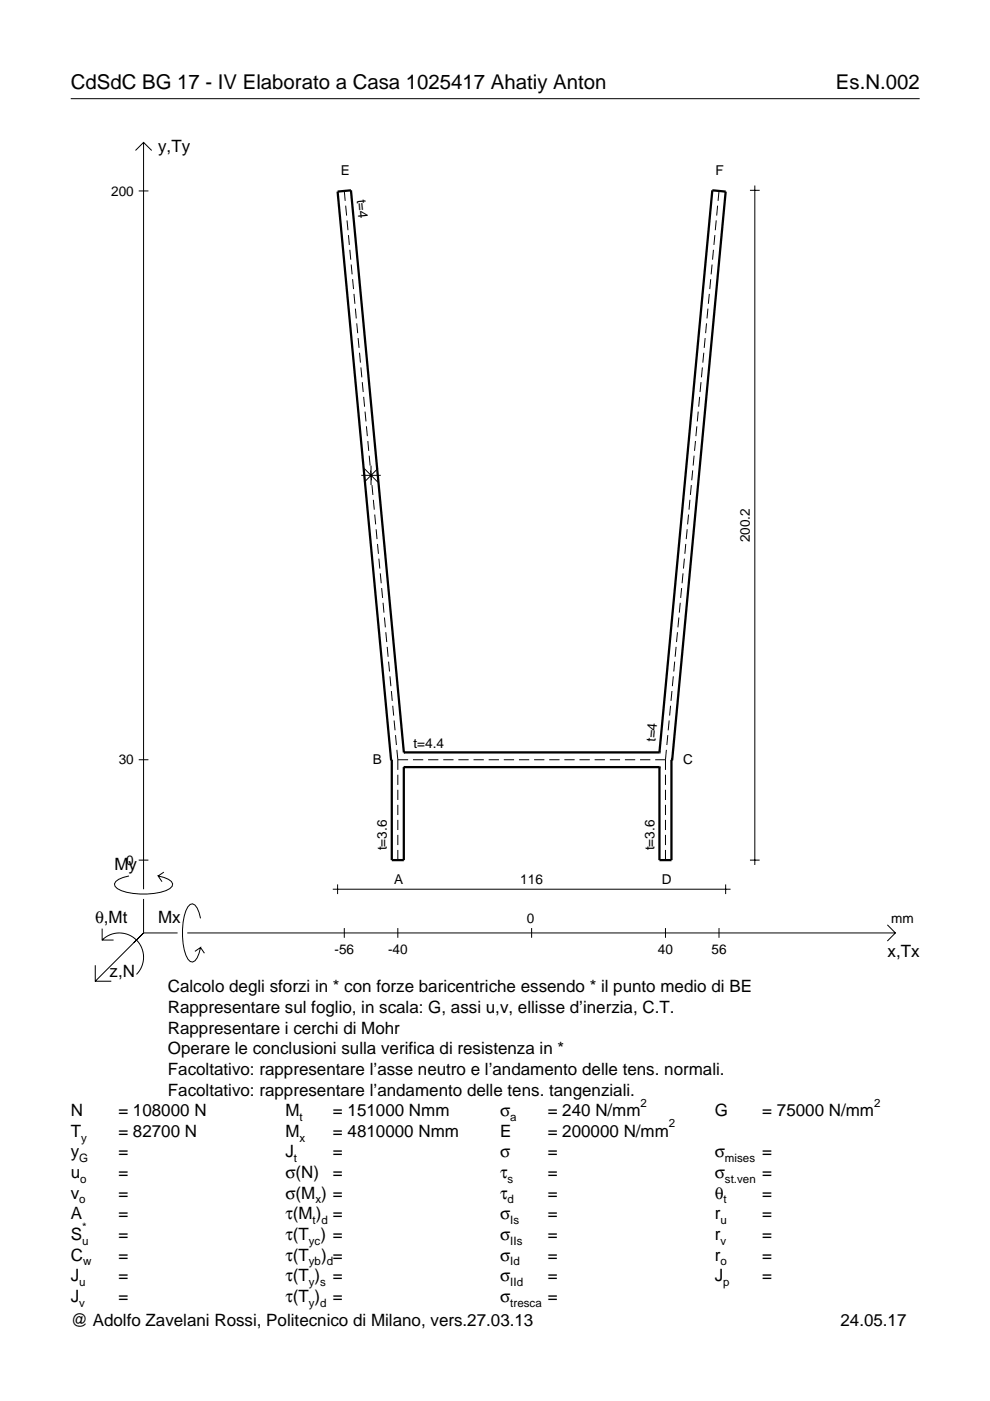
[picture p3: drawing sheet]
<svg xmlns="http://www.w3.org/2000/svg" width="210mm" height="297mm" viewBox="0 0 210 297" stroke-linecap="round" stroke-linejoin="round" font-family="sans-serif">
<g fill="none" stroke="#000" stroke-width=".21">
<path d="M15 20.9h180M28.7 31.9l1.7-1.7 1.8 1.7M30.4 30.2v158.3M160 39.3v144.1M29.4 40.5h2.1M73 40.5l.2 2.1M73.3 43.6l.2 2.1M73.6 46.7l.2 2.1M73.9 49.8l.2 2.1M74.2 53l.2 2.1M74.5 56.1l.2 2.1M74.8 59.2l.2 2.1"/>
<path d="M150.7 59.2l-.2 2.1M151 56.1l-.2 2.1M151.3 53l-.2 2.1M151.6 49.8l-.2 2.1M151.9 46.7l-.2 2.1M152.1 43.6l-.1 2.1M152.4 40.5l-.2 2.1M159 40.4h2.1M75 62.3l.2 2.1M75.3 65.4l.2 2.1M75.6 68.6l.2 2M75.9 71.7l.2 2.1"/>
<path d="M76.2 74.8l.2 2.1M76.5 77.9l.2 2.1M148.9 77.9l-.2 2.1M149.2 74.8l-.2 2.1M149.5 71.7l-.2 2.1M149.8 68.6l-.2 2M150.1 65.4l-.2 2.1M150.4 62.3l-.2 2.1M76.8 81l.2 2.1M77.1 84.1l.2 2.1M77.2 99.3l2.9 2.9M77.4 87.3l.2 2.1"/>
<path d="M77.7 90.4l.2 2.1M78 93.5l.2 2.1M78.3 96.6l.2 2.1M78.6 99.7l.2 2.1M78.7 98.7v4.1M80.1 99.3l-2.9 2.9M146.9 99.7l-.2 2.1M147.2 96.6l-.2 2.1M147.5 93.5l-.2 2.1M147.7 90.4l-.2 2.1M148 87.3l-.2 2.1M148.3 84.1l-.2 2.1"/>
<path d="M148.6 81l-.2 2.1M76.6 100.8h4.1M78.9 102.9l.2 2M79.2 106l.2 2.1M79.4 109.1l.2 2.1M79.7 112.2l.2 2.1M80 115.3l.2 2.1M80.3 118.4l.2 2.1M145.1 118.4l-.2 2.1M145.4 115.3l-.2 2.1M145.7 112.2l-.2 2.1M146 109.1l-.2 2.1"/>
<path d="M146.3 106l-.2 2.1M146.6 102.9l-.2 2M80.6 121.6l.2 2.1M80.9 124.7l.2 2.1M81.2 127.8l.2 2.1M81.5 130.9l.2 2.1M81.8 134l.2 2.1M82.1 137.2l.2 2.1M143.3 137.2l-.2 2.1M143.6 134l-.2 2.1M143.9 130.9l-.2 2.1M144.2 127.8l-.2 2.1"/>
<path d="M144.5 124.7l-.2 2.1M144.8 121.6l-.2 2.1M82.4 140.3l.2 2.1M82.7 143.4l.2 2.1M83 146.5l.2 2.1M83.3 149.6l.2 2.1M83.6 152.8l.2 2M83.9 155.9l.1 2.1M84.1 159l.2 2.1M141.3 159l-.2 2.1M141.6 155.9l-.2 2.1M141.9 152.8l-.2 2"/>
<path d="M142.2 149.6l-.2 2.1M142.5 146.5l-.2 2.1M142.8 143.4l-.2 2.1M143 140.3l-.1 2.1M29.4 161.1h2.1M84.3 161.1h2.2M84.3 161.1v2.1M84.3 164.3v2.1M84.3 167.5v2.1M84.3 170.6v2.2M84.3 173.8v2.2M84.3 177v2.2"/>
<path d="M87.6 161.1h2.1M90.8 161.1h2.1M94 161.1h2.2M97.2 161.1h2.2M100.4 161.1h2.2M103.6 161.1h2.2M106.8 161.1h2.2M110 161.1h2.2M113.2 161.1h2.2M116.4 161.1h2.2M119.7 161.1h2.1M122.9 161.1h2.1"/>
<path d="M126.1 161.1h2.2M129.3 161.1h2.2M132.5 161.1h2.2M135.7 161.1h2.2M138.9 161.1h2.2M141.1 161.1v2.1M141.1 164.3v2.1M141.1 167.5v2.1M141.1 170.6v2.2M141.1 173.8v2.2M141.1 177v2.2M21.7 199.3a5.1 5.1 0 0 1 7.2 0 5.1 5.1 0 0 1 0 7.3"/>
<path d="M21.7 196.9v2.4h2.4M27.3 185.7a3.6 3.6 0 0 0-3 1.7l.1 .5a5.6 5.6 0 0 0 3.8 1.5 13.4 13.4 0 0 0 7.8-1l.5-.5 .1-.5a3.6 3.6 0 0 0-3.1-1.7l.8 1.2M29.4 182.4h2.1M30.4 190.6v7.2M30.4 197.8l-10.2 10.2M30.4 197.8h7.2M34.7 184.9l-1.2 .8M39.7 197.8h150.1M42.5 194.7a3.6 3.6 0 0 0-1.7-3.1l-.5 .2a5.7 5.7 0 0 0-1.5 3.7 13.3 13.3 0 0 0 1 7.9l.5 .5 .5 .1a3.6 3.6 0 0 0 1.7-3.1l-1.2 .8M70.6 188.5h84.3M71.6 187.5v2.1M73 196.8v2"/>
<path d="M84.3 180.2v2.2M84.3 196.8v2M112.7 196.8v2M141.1 180.2v2.2M141.1 196.8v2M152.4 196.8v2M153.9 187.5v2.1M159 182.4h2.1M188.1 196.1l1.7 1.7-1.7 1.7M20.2 204.7v3.3h3.4M42.5 200.9l.8 1.2"/>
</g>
<path d="M85.6 159.5h.1M85.6 159.5h54.2M85.6 159.5l-11.2-119.1-2.8 .2 11.3 120.6M139.8 159.5h.1M139.8 159.5l11.2-119.1 2.9 .2-11.4 120.6M82.9 161.1h.2v21.3h2.5v-19.8M85.6 162.6h.1M85.6 162.6h54.2M139.8 162.6h.1M142.5 161.1h-.1v21.3h-2.6v-19.8" fill="none" stroke="#000" stroke-width=".48"/>
<g font-size="4.3">
<text x="15" y="18.9">CdSdC BG 17 - IV Elaborato a Casa 1025417 Ahatiy Anton</text>
<text x="177.2" y="18.9">Es.N.002</text>
</g>
<g font-size="3.6">
<text x="33.5" y="32.3">y,Ty</text>
<text x="24.3" y="184.4">My</text>
<text x="20.1" y="195.7">θ,Mt</text>
<text x="33.5" y="195.7">Mx</text>
<text x="188.2" y="203">x,Tx</text>
<text x="23.2" y="207.1">z,N</text>
<text x="35.6" y="210.4">Calcolo degli sforzi in * con forze baricentriche essendo * il punto medio di BE</text>
<text x="35.6" y="214.8">Rappresentare sul foglio, in scala: G, assi u,v, ellisse d’inerzia, C.T.</text>
<text x="35.6" y="219.2">Rappresentare i cerchi di Mohr</text>
<text x="35.6" y="223.5">Operare le conclusioni sulla verifica di resistenza in *</text>
<text x="35.6" y="227.9">Facoltativo: rappresentare l’asse neutro e l’andamento delle tens. normali.</text>
<text x="35.6" y="232.3">Facoltativo: rappresentare l’andamento delle tens. tangenziali.</text>
<text x="15" y="236.7">N</text>
<text x="25.1" y="236.7">= 108000 N</text>
<text x="60.5" y="236.7">M</text>
<text x="70.6" y="236.7">= 151000 Nmm</text>
<text x="106" y="236.7">σ</text>
<text x="116.1" y="236.7">= 240 N/mm</text>
<text x="151.5" y="236.7">G</text>
<text x="161.6" y="236.7">= 75000 N/mm</text>
<text x="15" y="245.4">y</text>
<text x="15" y="241">T</text>
<text x="25.1" y="241">= 82700 N</text>
<text x="25.1" y="245.4">=</text>
<text x="60.5" y="245.4">J</text>
<text x="60.5" y="241">M</text>
<text x="70.6" y="241">= 4810000 Nmm</text>
<text x="70.6" y="245.4">=</text>
<text x="106" y="241">E</text>
<text x="106" y="245.4">σ</text>
<text x="116.1" y="245.4">=</text>
<text x="116.1" y="241">= 200000 N/mm</text>
<text x="151.5" y="245.4">σ</text>
<text x="161.6" y="245.4">=</text>
<text x="15" y="249.8">u</text>
<text x="25.1" y="249.8">=</text>
<text x="60.5" y="249.8">σ(N)</text>
<text x="70.6" y="249.8">=</text>
<text x="106" y="249.8">τ</text>
<text x="116.1" y="249.8">=</text>
<text x="151.5" y="249.8">σ</text>
<text x="161.6" y="249.8">=</text>
<text x="15" y="254.2">v</text>
<text x="25.1" y="254.2">=</text>
<text x="60.5" y="254.2">σ(M ) =</text>
<text x="106" y="254.2">τ</text>
<text x="116.1" y="254.2">=</text>
<text x="151.5" y="254.2">θ</text>
<text x="161.6" y="254.2">=</text>
<text x="15" y="258.5">A</text>
<text x="15" y="262.9">S</text>
<text x="25.1" y="262.9">=</text>
<text x="25.1" y="258.5">=</text>
<text x="60.5" y="258.5">τ(M ) =</text>
<text x="60.5" y="262.9">τ(T ) =</text>
<text x="106" y="258.5">σ</text>
<text x="106" y="262.9">σ</text>
<text x="116.1" y="258.5">=</text>
<text x="116.1" y="262.9">=</text>
<text x="151.5" y="258.5">r</text>
<text x="151.5" y="262.9">r</text>
<text x="161.6" y="258.5">=</text>
<text x="161.6" y="262.9">=</text>
<text x="15" y="267.3">C</text>
<text x="25.1" y="267.3">=</text>
<text x="60.5" y="267.3">τ(T</text>
<text x="68.1" y="267.3">) =</text>
<text x="106" y="267.3">σ</text>
<text x="116.1" y="267.3">=</text>
<text x="151.5" y="267.3">r</text>
<text x="161.6" y="267.3">=</text>
<text x="15" y="271.7">J</text>
<text x="25.1" y="271.7">=</text>
<text x="60.5" y="271.7">τ(T )</text>
<text x="70.6" y="271.7">=</text>
<text x="106" y="271.7">σ</text>
<text x="116.1" y="271.7">=</text>
<text x="151.5" y="271.7">J</text>
<text x="161.6" y="271.7">=</text>
<text x="15" y="281.2">@ Adolfo Zavelani Rossi, Politecnico di Milano, vers.27.03.13</text>
<text x="15" y="276">J</text>
<text x="25.1" y="276">=</text>
<text x="60.5" y="276">τ(T )</text>
<text x="70.6" y="276">=</text>
<text x="106" y="276">σ</text>
<text x="116.1" y="276">=</text>
<text x="178.2" y="281.2">24.05.17</text>
</g>
<g font-size="2.9">
<text x="23.6" y="41.5">200</text>
<text x="72.2" y="37.1">E</text>
<text x="151.7" y="37.1">F</text>
<text x="75.6" y="42.3" transform="rotate(85 75.6 42.3)">t=4</text>
<text x="159" y="115" transform="rotate(-90 159 115)">200.2</text>
<text x="79.1" y="162">B</text>
<text x="87.7" y="158.5">t=4.4</text>
<text x="139" y="157.4" transform="rotate(-85 139 157.4)">t=4</text>
<text x="144.9" y="162">C</text>
<text x="25.2" y="162.1">30</text>
<text x="26.8" y="183.4">0</text>
<text x="82" y="180.3" transform="rotate(-90 82 180.3)">t=3.6</text>
<text x="138.8" y="180.3" transform="rotate(-90 138.8 180.3)">t=3.6</text>
<text x="83.6" y="187.4">A</text>
<text x="110.3" y="187.5">116</text>
<text x="140.3" y="187.4">D</text>
<text x="111.7" y="195.7">0</text>
<text x="189" y="195.7">mm</text>
<text x="70.9" y="202.2">-56</text>
<text x="82.3" y="202.2">-40</text>
<text x="139.5" y="202.2">40</text>
<text x="150.8" y="202.2">56</text>
</g>
<g font-size="2.4">
<text x="63.5" y="237.7">t</text>
<text x="108.2" y="237.7">a</text>
<text x="135.8" y="234.7">2</text>
<text x="141.8" y="239">2</text>
<text x="185.3" y="234.7">2</text>
<text x="17.2" y="242">y</text>
<text x="63.5" y="242">x</text>
<text x="16.8" y="246.4">G</text>
<text x="17" y="250.8">o</text>
<text x="62.3" y="246.4">t</text>
<text x="107.6" y="250.8">s</text>
<text x="153.7" y="246.4">mises</text>
<text x="153.7" y="250.8">st.ven</text>
<text x="16.8" y="255.2">o</text>
<text x="66.9" y="255.2">x</text>
<text x="107.6" y="255.2">d</text>
<text x="153.4" y="255.2">t</text>
<text x="17.4" y="263.9">u</text>
<text x="17.4" y="260.9">*</text>
<text x="65.5" y="263.9">yc</text>
<text x="66.3" y="259.5">t d</text>
<text x="108.2" y="259.5">Is</text>
<text x="108.2" y="263.9">IIs</text>
<text x="152.7" y="259.5">u</text>
<text x="152.7" y="263.9">v</text>
<text x="17.6" y="268.3">w</text>
<text x="65.5" y="268.3">yb d</text>
<text x="108.2" y="268.3">Id</text>
<text x="152.7" y="268.3">o</text>
<text x="16.8" y="272.7">u</text>
<text x="65.5" y="272.7">y s</text>
<text x="108.2" y="272.7">IId</text>
<text x="153.3" y="272.7">p</text>
<text x="16.8" y="277">v</text>
<text x="65.5" y="277">y d</text>
<text x="108.2" y="277">tresca</text>
</g>
</svg>
